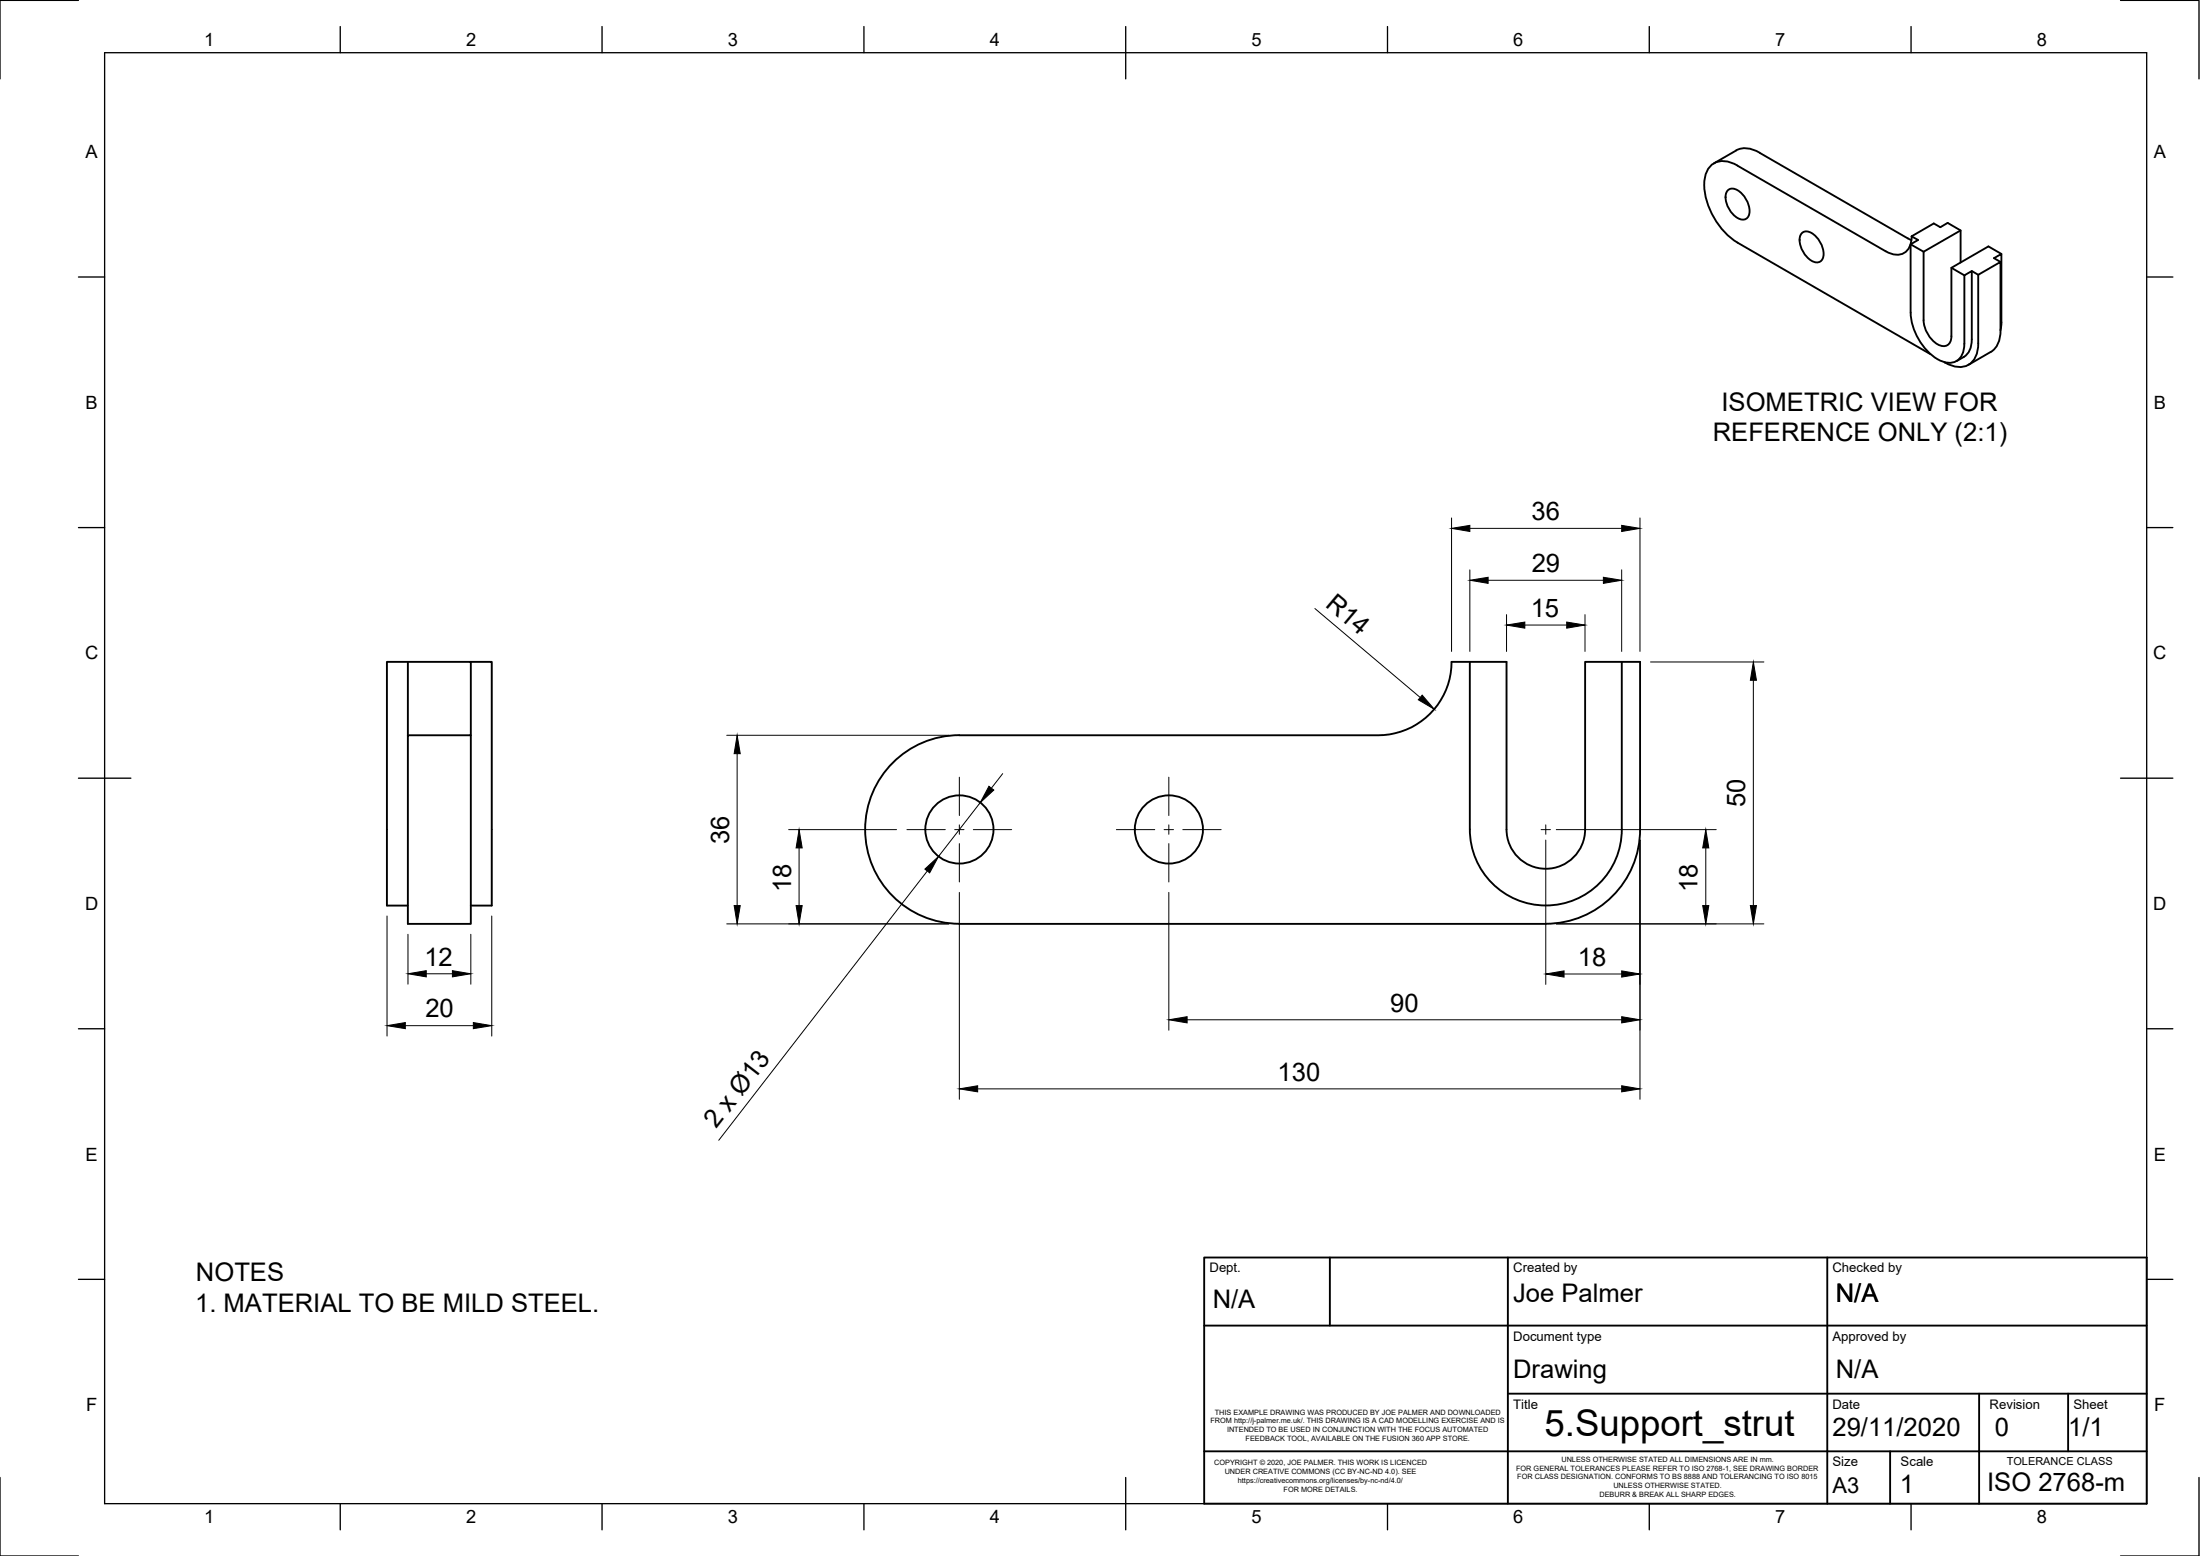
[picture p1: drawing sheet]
<svg xmlns="http://www.w3.org/2000/svg" width="420mm" height="297mm" viewBox="0 0 420 297" stroke-linecap="round" stroke-linejoin="round" font-family="sans-serif">
<!-- layer: Visible -->
<g fill="none" stroke="#000" stroke-width=".36">
<path d="M330 36.3a2.12 2.12 0 0 1 2.8 .9 4.3 4.3 0 0 1 1.1 4.1 1.35 1.35 0 0 1-2.1 .3 4.9 4.9 0 0 1-2.2-4.5zM331.6 28.7a4.3 4.3 0 0 1 4.5 .5l28.9 16.6M331.6 28.7l-4.3 2.5M344.2 44.4a2.12 2.12 0 0 1 2.8 .9 4.3 4.3 0 0 1 1 4.2 1.35 1.35 0 0 1-2 .3 4.9 4.9 0 0 1-2.3-4.6zM364.9 46.6l2.5 1.5M364.9 59.7a11 11 0 0 0 6 9.3 2.87 2.87 0 0 0 4.2-2.5l.1-13.9 1.4-.9v13.1a4 4 0 0 1-2.9 4.1M365.1 45.1a3.1 3.1 0 0 1-2.5 3.5l-1.6-.2-.9-.4-28.3-16.4a4 4 0 0 0-5.3 .3 6.6 6.6 0 0 0-.8 5.5 14.3 14.3 0 0 0 6.1 8.9l36.9 21.3M372.7 51.1l2.5 1.5M374.4 50.1v-6.1l-2.4-1.4-1.4 .8-1.3-.7-4.2 2.4 1.2 .7-1.4 .8v13.1M374.4 44l-7 4.1v13a5.7 5.7 0 0 0 3.2 4.9 1.56 1.56 0 0 0 2.1-1.8M376.6 51.7l1.2 .8M382.1 50l-1.3-.7 1.4-.8v13l-.1 1.5"/>
<path d="M382.2 48.5l-2.4-1.5-7.1 4.1v13.1M371.4 69.2h.1M371.4 69.2a4.1 4.1 0 0 0 5.4-.3 5.2 5.2 0 0 0 1-3.4v-13l4.3-2.5v13.1a4.6 4.6 0 0 1-1.9 4.1l-4.3 2.4M77.9 126.4v14M89.9 126.4h4v46.5h-4M280.7 126.4v32M309.7 126.4h-7v32M309.7 126.4h3.5v32M309.7 126.4v32M89.9 140.4v36h-12v-36h12v-14h-16v46.5h4M183.2 140.4h80a14 14 0 0 0 14-14h10.5v32M183.2 140.3a18 18 0 0 0-18 18 18 18 0 0 0 18 18"/>
<path d="M280.7 158.3a14.5 14.5 0 0 0 14.5 14.6 14.5 14.5 0 0 0 14.5-14.6M287.7 158.3a7.5 7.5 0 0 0 7.5 7.5 7.5 7.5 0 0 0 7.5-7.5M313.2 158.3a18 18 0 0 1-18 18M183.2 176.4h112"/>
<circle cx="183.2" cy="158.3" r="6.5"/>
<circle cx="223.2" cy="158.3" r="6.5"/>
</g>
<!-- layer: Border -->
<g fill="none" stroke="#000" stroke-width=".25">
<path d="M15 .1h-15v15M20 10.1h390v276.9h-390zM65 5.1v5M115 5.1v5M165 5.1v5M215 5.1v10M265 5.1v5M315 5.1v5M365 5.1v5M405 .1h15v15M15 52.9h5M410 52.9h5"/>
<path d="M15 100.7h5M410 100.7h5M15 148.6h10M405 148.6h10M15 196.4h5M410 196.4h5M15 244.2h5M410 244.2h5M0 282.1v14.9h15M65 287v5M115 287v5M165 287v5"/>
<path d="M215 282.1v9.9M265 287v5M315 287v5M365 287v5M420 282.1v14.9h-15"/>
</g>
<!-- layer: TitleBlock -->
<path d="M230 240.1h180v46.9h-180zM230 253.1h180M254 240.1v13M288 240.1v46.9M349 240.1v46.9M230 277.1h180M288 266.1h122M361 277.1v9.9M378 266.1v20.9M395 266.1v11" fill="none" stroke="#000" stroke-width=".36"/>
<!-- layer: Center Lines -->
<g fill="none" stroke="#000" stroke-width=".19">
<path d="M173.2 158.4h7.3M182.3 158.4h1.8M183.2 148.4v7.3M183.2 157.5v1.8M185.9 158.4h7.3M213.2 158.4h7.3M222.3 158.4h1.8M223.2 148.4v7.3M223.2 157.5v1.8M225.9 158.4h7.3M294.3 158.4h1.8M295.2 157.5v1.8"/>
<path d="M183.2 161v7.4M223.2 161v7.4"/>
</g>
<!-- layer: Dimensions -->
<g fill="none" stroke="#000" stroke-width=".19">
<path d="M277.2 98.9v25.5M313.2 98.9v25.5M251.1 116.2l20.1 16.9M280.7 108.8v15.6M280.7 100.9h29M284.2 110.8h22M287.7 117.3v7.1M291.2 119.3h8M302.7 117.3v7.1M309.7 108.8v15.6M315.2 126.4h21.7M334.9 129.9v43"/>
<path d="M138.8 140.4h42.4M140.8 143.9v29M150.6 158.4h20.6M187.2 153.2l-8 10.3M191.5 147.7l-2.2 2.8M297.2 158.4h30.6M73.9 174.9v22.9M77.9 178.4v9.5M89.9 178.4v9.5M93.9 174.9v22.9M138.8 176.4h42.4M152.6 161.9v11"/>
<path d="M177.1 166.3l-39.8 51.4M183.2 170.4v39.5M223.2 170.4v26.3M295.2 160.4v27.5M297.2 176.4h39.7M313.2 160.4v49.5M325.8 161.9v11M77.4 195.8h13M81.4 185.9h5M226.7 194.7h83M298.7 185.9h11M186.7 207.9h123"/>
</g>
<g fill="#000" stroke="#000" stroke-width=".19">
<path d="M277.2 100.9l3.5-.6v1.2zM280.7 110.8l3.5-.6v1.2zM287.7 119.3l3.5-.5v1.1zM299.2 118.8l3.5 .5-3.5 .6zM306.2 110.2l3.5 .6-3.5 .6zM309.7 100.3l3.5 .6-3.5 .6zM271.6 132.7l2.3 2.7-3-1.8zM334.9 126.4l.5 3.5h-1.1zM140.8 140.4l.6 3.5h-1.2zM188.9 150.1l.9 .7-2.6 2.4zM140.2 172.9h1.2l-.6 3.5zM152.6 158.4l.6 3.5h-1.2z"/>
<path d="M152 172.9h1.2l-.6 3.5zM176.6 165.9l2.6-2.4-1.7 3.1zM325.2 172.9h1.1l-.5 3.5zM325.8 158.4l.5 3.5h-1.1zM334.3 172.9h1.1l-.5 3.5zM73.9 195.8l3.5-.6v1.2zM77.9 185.9l3.5-.6v1.2zM86.4 185.3l3.5 .6-3.5 .6zM90.4 195.2l3.5 .6-3.5 .6zM223.2 194.7l3.5-.6v1.2zM295.2 185.9l3.5-.6v1.2zM309.7 185.3l3.5 .6-3.5 .6z"/>
<path d="M309.7 194.1l3.5 .6-3.5 .6zM183.2 207.9l3.5-.6v1.1zM309.7 207.3l3.5 .6-3.5 .5z"/>
</g>
<text font-size="7" x="295" y="274.1">5.Support_strut</text>
<g font-size="4.9">
<text x="328.8" y="78.4">ISOMETRIC VIEW FOR</text>
<text x="327.1" y="84.3">REFERENCE ONLY (2:1)</text>
<text x="292.5" y="99.3">36</text>
<text x="292.5" y="109.2">29</text>
<text x="252.9" y="115.7" transform="rotate(40 252.9 115.7)">R14</text>
<text x="292.3" y="117.8">15</text>
<text x="333.3" y="154.1" transform="rotate(-90 333.3 154.1)">50</text>
<text x="139.2" y="161.1" transform="rotate(-90 139.2 161.1)">36</text>
<text x="151.1" y="170.3" transform="rotate(-90 151.1 170.3)">18</text>
<text x="324.2" y="170.3" transform="rotate(-90 324.2 170.3)">18</text>
<text x="81" y="184.4">12</text>
<text x="301.3" y="184.4">18</text>
<text x="81.2" y="194.2">20</text>
<text x="265.5" y="193.1">90</text>
<text x="244" y="206.3">130</text>
<text x="136.8" y="215.6" transform="rotate(-52 136.8 215.6)">2 x Ø13</text>
<text x="37.4" y="244.6">NOTES</text>
<text x="37.3" y="250.5">1. MATERIAL TO BE MILD STEEL.</text>
<text x="231.6" y="249.6">N/A</text>
<text x="289" y="248.5">Joe Palmer</text>
<text x="350.6" y="248.6">N/A</text>
<text x="289" y="263">Drawing</text>
<text x="350.6" y="263">N/A</text>
<text x="350" y="274.1">29/11/2020</text>
<text x="381" y="274.1">0</text>
<text x="395" y="274.1">1/1</text>
<text x="362.8" y="285.1">1</text>
<text x="379.5" y="284.6">ISO 2768-m</text>
</g>
<text font-size="4.2" x="350" y="285.1">A3</text>
<g font-size="3.5">
<text x="39" y="8.8">1</text>
<text x="89" y="8.8">2</text>
<text x="139" y="8.8">3</text>
<text x="189" y="8.8">4</text>
<text x="239" y="8.8">5</text>
<text x="289" y="8.8">6</text>
<text x="339" y="8.8">7</text>
<text x="389" y="8.8">8</text>
<text x="16.3" y="30.2">A</text>
<text x="411.3" y="30.2">A</text>
<text x="16.3" y="78">B</text>
<text x="411.3" y="78">B</text>
<text x="16.2" y="125.9">C</text>
<text x="411.2" y="125.9">C</text>
<text x="16.2" y="173.7">D</text>
<text x="411.2" y="173.7">D</text>
<text x="16.3" y="221.6">E</text>
<text x="411.3" y="221.6">E</text>
<text x="16.4" y="269.4">F</text>
<text x="411.4" y="269.4">F</text>
<text x="39" y="290.8">1</text>
<text x="89" y="290.8">2</text>
<text x="139" y="290.8">3</text>
<text x="189" y="290.8">4</text>
<text x="239" y="290.8">5</text>
<text x="289" y="290.8">6</text>
<text x="339" y="290.8">7</text>
<text x="389" y="290.8">8</text>
</g>
<g font-size="2.5">
<text x="231" y="242.9">Dept.</text>
<text x="289" y="242.9">Created by</text>
<text x="350" y="242.9">Checked by</text>
<text x="289" y="256.1">Document type</text>
<text x="350" y="256.1">Approved by</text>
<text x="289" y="269.1">Title</text>
<text x="350" y="269.1">Date</text>
<text x="380" y="269.1">Revision</text>
<text x="396" y="269.1">Sheet</text>
<text x="350" y="279.9">Size</text>
<text x="363" y="279.9">Scale</text>
</g>
<text font-size="2.1" x="383.2" y="279.6">TOLERANCE CLASS</text>
<g font-size="1.4">
<text x="231.2" y="271.7">FROM http://j-palmer.me.uk/. THIS DRAWING IS A CAD MODELLING EXERCISE AND IS</text>
<text x="232" y="270">THIS EXAMPLE DRAWING WAS PRODUCED BY JOE PALMER AND DOWNLOADED</text>
<text x="234.3" y="273.4">INTENDED TO BE USED IN CONJUNCTION WITH THE FOCUS AUTOMATED</text>
<text x="237.9" y="275.1">FEEDBACK TOOL, AVAILABLE ON THE FUSION 360 APP STORE.</text>
<text x="231.9" y="279.7">COPYRIGHT © 2020, JOE PALMER. THIS WORK IS LICENCED</text>
<text x="233.9" y="281.4">UNDER CREATIVE COMMONS (CC BY-NC-ND 4.0). SEE</text>
<text x="289.6" y="280.8">FOR GENERAL TOLERANCES PLEASE REFER TO ISO 2768-1, SEE DRAWING BORDER</text>
<text x="298.2" y="279.1">UNLESS OTHERWISE STATED ALL DIMENSIONS ARE IN mm.</text>
<text x="236.4" y="283.1">https://creativecommons.org/licenses/by-nc-nd/4.0/</text>
<text x="245.2" y="284.7">FOR MORE DETAILS.</text>
<text x="289.8" y="282.4">FOR CLASS DESIGNATION. CONFORMS TO BS 8888 AND TOLERANCING TO ISO 8015</text>
<text x="305.5" y="285.8">DEBURR &amp; BREAK ALL SHARP EDGES.</text>
<text x="308.1" y="284.1">UNLESS OTHERWISE STATED.</text>
</g>
</svg>
